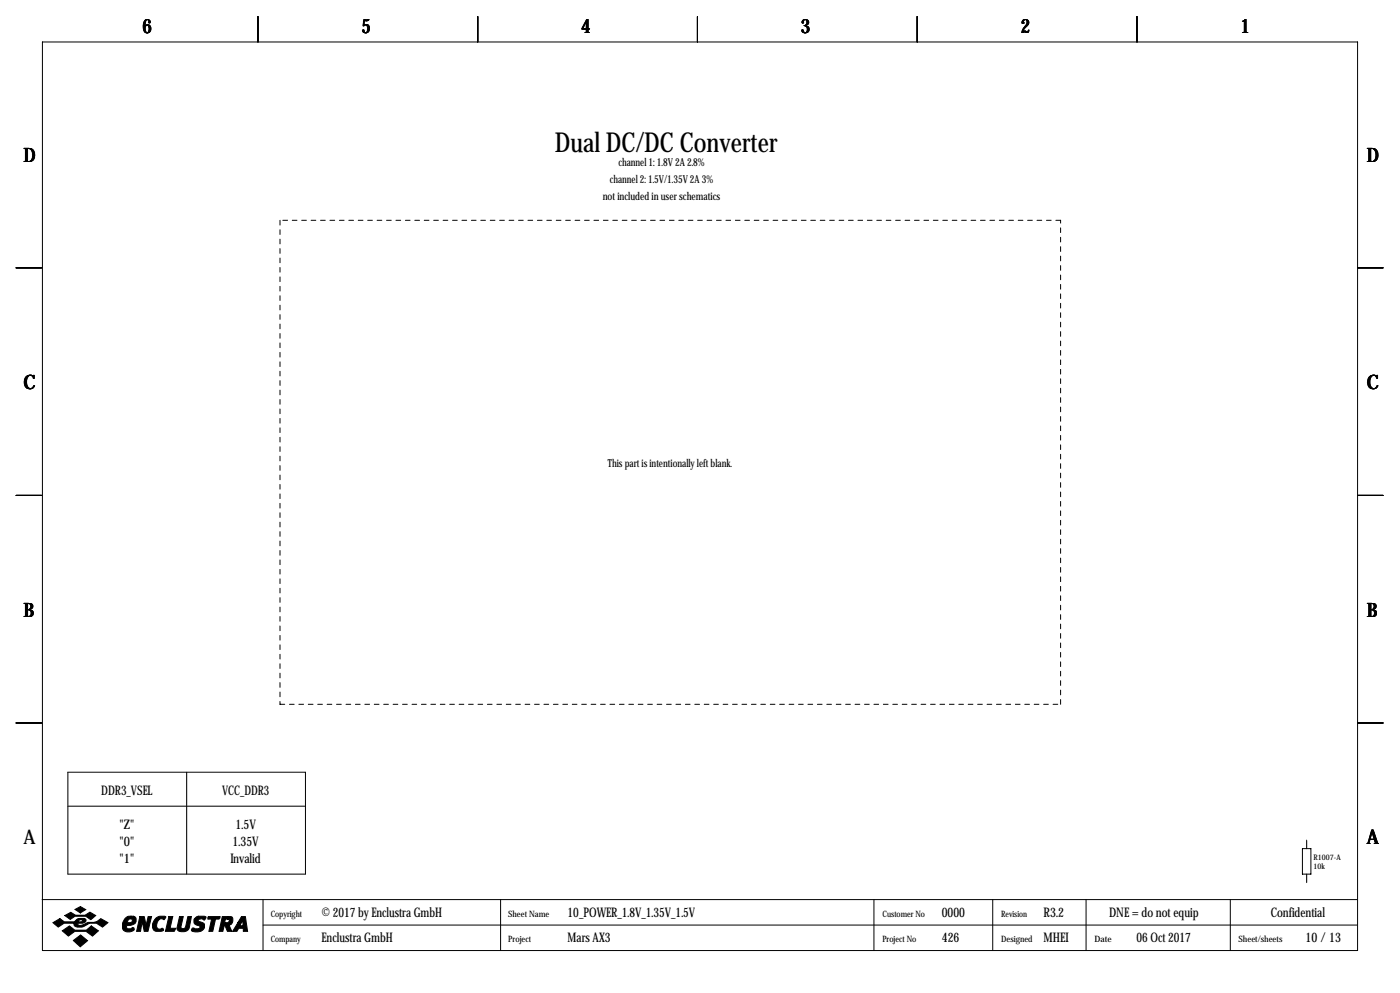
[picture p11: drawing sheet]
<svg xmlns="http://www.w3.org/2000/svg" width="419mm" height="297mm" viewBox="0 0 419 297" stroke-linecap="round" stroke-linejoin="round" font-family="sans-serif">
<g fill="none" stroke="#000" stroke-width=".3">
<path d="M12.7 12.6h393.7v271.7h-393.7zM77.2 4.9v7.7M143 4.9v7.7M208.8 4.9v7.7M274.6 4.9v7.7M340.4 4.9v7.7M4.8 80.1h7.6M406.4 80.1h7.6M4.8 148.2h7.6M406.4 148.2h7.6M4.8 216.3h7.6M406.4 216.3h7.6"/>
<path d="M20.3 231h71.1v30.5h-71.1zM55.9 231v30.5M20.3 241.2h71.1M389.9 253.9h2.5v7.6h-2.5zM391.2 251.3v2.6M12.6 269.1h393.7M78.7 269.1v15.2M78.7 276.7h327.6M149.9 269.1v15.2M261.6 269.1v15.2M297.2 269.1v15.2M325.1 269.1v15.2"/>
<path d="M368.3 269.1v15.2M391.2 261.5v2.5"/>
</g>
<g fill="#000" stroke="#000" stroke-width=".3">
<path d="M15.8 276l2.1-1.2 1.4 1 3.1-.2a1.77 1.77 0 0 1 1.9-.9v.4l-.6 .2-.2 .5h.9l.3-.3-.2-.4h-.2v-.4l1.1 .1 .4 .3a.92 .92 0 0 1-1 1.1h-1.4l-.1 .1 .1 .4a3.7 3.7 0 0 0 3-.8 4 4 0 0 0 3.8-1.1l2.1 1.2-1.6 1.3a4.4 4.4 0 0 0-6 0h-1.5l-.7-.2-.4-.4 .1-.5h-3l-1.8 1.1zM19.4 273.9l1.8-1 1.4 .9h2.9l1.4-.9 1.8 1-1.5 1.2-1.5-1h-3.2l-1.5 .9zM22.5 272l1.6-.8 1.6 .9-1.6 1zM18.6 278.4l2.2-1.4 1.6 1.2h3.5l1.4-1.2 2.2 1.4-1.8 1.6-1.9-1.4h-3.4l-1.9 1.4zM37.4 274.7a1.75 1.75 0 0 1 1.8-.6v.7a.82 .82 0 0 0-.8 1.2h.6a.6 .6 0 0 0 .6-.5 .6 .6 0 0 0-.4-.7v-.7h.8l.5 .3a1.61 1.61 0 0 1 0 1.7 1.61 1.61 0 0 1-1.5 .7h-1l-.1 .6 .3 .4h.9a.56 .56 0 0 1 .7-.4 .56 .56 0 0 1 .4 .7 2.18 2.18 0 0 1-3.5-.4 3.5 3.5 0 0 1 .7-3zM41.9 274.2h1.3l.5 2.6 .6-2.6h1.1l-1.1 4.4h-1.1l-.6-2.9-.5 2.9h-1.2zM46.7 274.6a2.78 2.78 0 0 1 2.9-.4l-.4 .9a1.32 1.32 0 0 0-2.1 .8l-.2 .8a.98 .98 0 0 0 1.1 1.2 .55 .55 0 0 1 .6-.2 .55 .55 0 0 1 .4 .6l-.7 .3h-1.6a1.79 1.79 0 0 1-.8-2.7zM50.5 274.2h1.2l-.8 3.5h1.7l-.4 .9h-2.7zM53.7 274.2h1.2l-.7 3.1a.73 .73 0 0 0 .7 .5 .73 .73 0 0 0 .7-.6l.6-3h1.1l-.7 3.4a2.15 2.15 0 0 1-3.6 .2zM58.3 274.7l1.1-.6h1.8l.5 .2-.4 .8h-.3a.94 .94 0 0 0-1.7 .3l1.7 .8a1.71 1.71 0 0 1-.1 1.8 1.71 1.71 0 0 1-1.7 .8h-.8a.73 .73 0 0 1-1-.8 .6 .6 0 0 1 .4-.5 .6 .6 0 0 1 .7 .3h.7a.52 .52 0 0 0 .6-.2 .52 .52 0 0 0-.2-.7 1.39 1.39 0 0 1-1.4-.6 1.39 1.39 0 0 1 .1-1.6zM62.2 274.4l.2-.2h3.5l-.4 .7h-1l-.8 3.7h-1.2l.8-3.7h-1.1zM66.5 274.2h1.7v.7h-.7l-.2 1.1h.9l.3-.3a.44 .44 0 0 0 .1-.5 .44 .44 0 0 0-.4-.3v-.7h1l.5 .5v.9a1.03 1.03 0 0 1-1.2 1l.9 2h-1.3l-.8-1.8-.6 1.8h-1.1z"/>
<path d="M72.3 274.2h1.2l.6 4.4h-1.3v-.9h-1.3l-.6 .9h-1.3l1.7-2.7h1l-.4 .8 .2 .2h.4l.2-.2v-1.5l-.4 .7h-1zM21.9 281.3l2.2-1.6 2.1 1.7-2.2 1.8z"/>
</g>
<path d="M83.8 65.9v144.8M317.5 65.9h-233.7M83.8 210.7h233.7M317.5 210.7v-144.8" fill="none" stroke="#000" stroke-width=".3" stroke-dasharray="1.4 1.4"/>
<text font-size="8.2" x="166.1" y="45.6">Dual DC/DC Converter</text>
<g font-size="5.9">
<text x="42.7" y="9.8">6</text>
<text x="108.2" y="9.8">5</text>
<text x="174" y="9.8">4</text>
<text x="239.8" y="9.8">3</text>
<text x="305.6" y="9.8">2</text>
<text x="371.3" y="9.8">1</text>
<text x="7" y="48.4">D</text>
<text x="409.2" y="48.4">D</text>
<text x="7" y="116.4">C</text>
<text x="409.2" y="116.4">C</text>
<text x="7" y="184.5">B</text>
<text x="409.2" y="184.5">B</text>
<text x="7" y="252.6">A</text>
<text x="409.2" y="252.6">A</text>
</g>
<g font-size="4">
<text x="30.3" y="237.9">DDR3_VSEL</text>
<text x="66.5" y="237.9">VCC_DDR3</text>
<text x="35.8" y="248.1">&quot;Z&quot;</text>
<text x="70.5" y="248.1">1.5V</text>
<text x="35.8" y="253.1">&quot;0&quot;</text>
<text x="69.6" y="253.1">1.35V</text>
<text x="35.8" y="258.2">&quot;1&quot;</text>
<text x="69" y="258.2">Invalid</text>
<text x="96.3" y="274.2">© 2017 by Enclustra GmbH</text>
<text x="169.9" y="274.2">10_POWER_1.8V_1.35V_1.5V</text>
<text x="281.9" y="274.2">0000</text>
<text x="312.4" y="274.2">R3.2</text>
<text x="332" y="274.2">DNE = do not equip</text>
<text x="380.4" y="274.2">Confidential</text>
<text x="96.3" y="281.8">Enclustra GmbH</text>
<text x="169.9" y="281.8">Mars AX3</text>
<text x="281.9" y="281.8">426</text>
<text x="312.4" y="281.8">MHEI</text>
<text x="340.3" y="281.8">06 Oct 2017</text>
<text x="390.8" y="281.8">10 / 13</text>
</g>
<g font-size="3.3">
<text x="185.1" y="49.6">channel 1: 1.8V 2A 2.8%</text>
<text x="180.4" y="59.8">not included in user schematics</text>
<text x="182.6" y="54.7">channel 2: 1.5V/1.35V 2A 3%</text>
<text x="182" y="139.8">This part is intentionally left blank.</text>
</g>
<g font-size="2.6">
<text x="81" y="274.2">Copyright</text>
<text x="152.1" y="274.2">Sheet Name</text>
<text x="264.2" y="274.2">Customer No</text>
<text x="299.7" y="274.2">Revision</text>
<text x="81" y="281.8">Company</text>
<text x="152.1" y="281.8">Project</text>
<text x="264.2" y="281.8">Project No</text>
<text x="299.7" y="281.8">Designed</text>
<text x="327.7" y="281.8">Date</text>
<text x="370.7" y="281.8">Sheet/sheets</text>
</g>
<g font-size="2.3">
<text x="393.2" y="257.2">R1007-A</text>
<text x="393.2" y="260">10k</text>
</g>
</svg>
